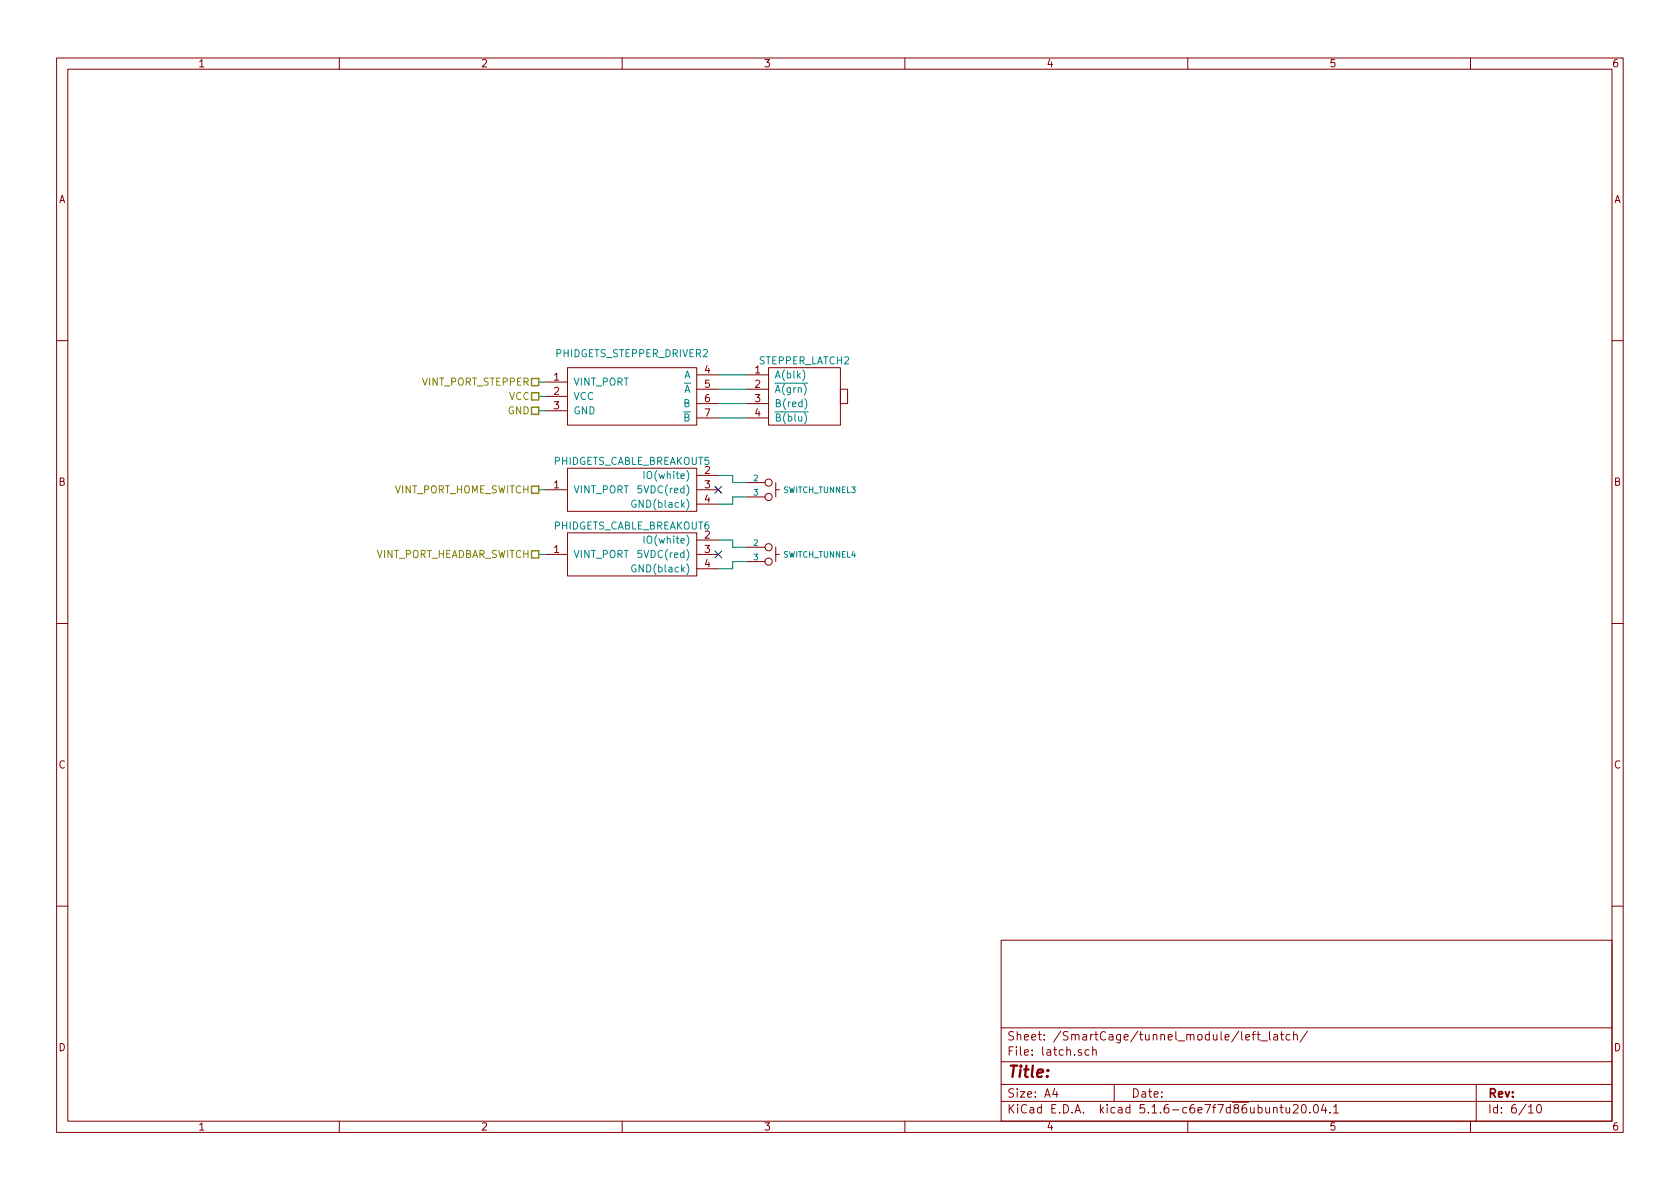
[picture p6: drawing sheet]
<svg xmlns="http://www.w3.org/2000/svg" width="297mm" height="210mm" viewBox="0 0 297 210" stroke-linecap="round" stroke-linejoin="round" font-family="sans-serif">
<g fill="none" stroke="#840000" stroke-width=".18">
<path d="M10 10.3h277v189.9h-277zM12 12.2h273v186.1h-273zM60 10.3v1.9M110 10.3v1.9M160 10.3v1.9M210 10.3v1.9M260 10.3v1.9M10 60.2h2M96.5 67.6h3.8M96.5 70.1h3.8M96.5 72.6h3.8M100.3 65h22.9v10.2h-22.9z"/>
<path d="M123.2 66.3h3.8M123.2 68.8h3.8M123.2 71.4h3.8M123.2 73.9h3.8M132.1 66.3h3.8M132.1 68.8h3.8M132.1 71.4h3.8M132.1 73.9h3.8M135.9 65h12.7v10.2h-12.7zM148.6 68.8h1.3v2.6h-1.3zM285 60.2h2M96.5 86.6h3.8"/>
<path d="M96.5 98h3.8M100.3 82.8h22.9v7.6h-22.9zM100.3 94.2h22.9v7.6h-22.9zM123.2 86.6h3.8M123.2 84.1h3.8M123.2 89.1h3.8M123.2 98h3.8M123.2 95.5h3.8M132.1 85.3h3.2M132.1 87.9h3.2M132.1 96.8h3.2M132.1 99.3h3.2"/>
<path d="M137.2 86.6h.6M137.2 85.3v2.6M137.2 96.8v2.5M137.2 98h.6M10 110.3h2M123.2 100.6h3.8M285 110.3h2M10 160.2h2M177 166.3h108v32h-108zM285 160.2h2M60 198.3v1.9M110 198.3v1.9"/>
<path d="M160 198.3v1.9M177 194.8h108M177 191.8h108M177 187.8h108M177 181.8h108M186.5 192.5l-.4 1h1M186.8 193v1M192.6 185.7l-.5-.1-.3 .3 .2 .6h.6M193.2 185.7l.2-.1 .4 .1v.9M193.2 185.1v1.5M197 191.8v3M210 198.3v1.9"/>
<path d="M220.2 183.4l.8-.1-.1-.3-.5-.1-.2 .2 .1 .7h.6M221.4 182.9h.5M221.9 182.4l-.3 .2v1.3M222.2 182.9h.6M222.5 182.4v1.3l.3 .2M223 184.1h1.1M224.5 182.4v1.3l.2 .2M225.2 196l.2-.2 .3 .1 .1 .9M225.2 183h.6l.1 .9M225.9 183.3l-.5 .1a.29 .29 0 0 0-.2 .2 .29 .29 0 0 0 .2 .3l.5-.1M226.3 195.8h.6M226.4 182.9h.5"/>
<path d="M226.5 195.3v1.3l.4 .2M226.6 182.4v1.3l.3 .2M227.4 195.8l.1 .9 .3 .1 .2-.1M228 195.8v1M228.1 183l-.4-.1-.3 .3 .1 .6 .2 .1 .4-.1M228.7 195.5l.2-.2h.3l.3 .5-.9 1h.9M228.7 183.1l.1-.1a.37 .37 0 0 1 .6 .1v.8M228.7 182.4v1.5M230.2 195.5l.4-.2a.94 .94 0 0 1 0 1.5l-.5-.3v-.6zM231.2 182.3l-1.3 2M231.6 196.7v.1M232.4 195.4l.2-.1a.8 .8 0 0 1 .5 .8 .8 .8 0 0 1-.5 .7 1 1 0 0 1-.2-1.4z"/>
<path d="M234 195.2l-.3 1.1h.9M234.4 195.8v1M235.2 196.7v.1M235.8 195.8l.4-.5v1.5M235.8 196.8h.9M260 198.3v1.9M261 191.8v6.5M270.3 195.8l.4-.5v1.5M270.3 196.8h.8M271.8 195.5l.4-.2a.94 .94 0 0 1 0 1.5 .79 .79 0 0 1-.4-1.3z"/>
<circle cx="135.9" cy="99.3" r=".63"/>
<circle cx="135.9" cy="96.8" r=".63"/>
<circle cx="135.9" cy="87.9" r=".63"/>
<circle cx="135.9" cy="85.3" r=".63"/>
</g>
<path d="M141.9 65.4a1.47 1.47 0 0 1 0 1.9M142 67.8h.8M142.1 72.8h.8M142.2 67.9a1.4 1.4 0 0 1 0 2M142.2 73a1.47 1.47 0 0 1 0 1.9M142.3 70.5a1.47 1.47 0 0 1 0 1.9M112.4 88.5a.59 .59 0 0 0-.7 .6 .59 .59 0 0 0 .7 .6l.1-.5h-.3M112.4 99.9a.59 .59 0 0 0-.7 .6 .59 .59 0 0 0 .7 .6l.1-.5h-.3M113.4 85.9h-.6v.6l.2-.1 .4 .1v.5l-.1 .2-.5-.2M113.4 97.3h-.6v.6l.2-.1 .4 .1v.6l-.1 .1-.5-.1M113.9 83.4v1.2M113.9 94.8v1.3" fill="none" stroke="#008484" stroke-width=".18"/>
<g fill="none" stroke="#008400" stroke-width=".18">
<path d="M95.2 72.6h1.3M95.2 70.1h1.3M95.2 67.6h1.3M127 73.9h5.1M127 71.4h5.1M127 68.8h5.1M127 66.3h5.1M95.2 98h1.3M95.2 86.6h1.3M127 84.1h2.5v1.2h2.6M127 95.5h2.5v1.3h2.6M132.1 87.9h-2.6v1.2h-2.5"/>
<path d="M132.1 99.3h-2.6v1.3h-2.5"/>
</g>
<path d="M94 72h1.2v1.3h-1.2zM94 69.5h1.2v1.2h-1.2zM94 66.9h1.2v1.3h-1.2zM94 86h1.2v1.2h-1.2zM94 97.4h1.2v1.3h-1.2z" fill="none" stroke="#848400" stroke-width=".25"/>
<path d="M126.4 86l1.2 1.2M126.4 97.4l1.2 1.2M127.6 86l-1.2 1.2M127.6 97.4l-1.2 1.2" fill="none" stroke="#000084" stroke-width=".18"/>
<text font-size="2.8" fill="#840000" x="178" y="190.5">Title:</text>
<g font-size="2.1" fill="#840000">
<text x="178" y="184">Sheet: /SmartCage/tunnel_module/left_latch/</text>
<text x="178" y="186.7">File: latch.sch</text>
<text x="178" y="196.9">KiCad E.D.A. kicad 5.1.6-c6e7f7d86ubuntu20.04.1</text>
<text x="178" y="194.1">Size: A4</text>
<text x="200" y="194.1">Date:</text>
<text x="263" y="194.1">Rev:</text>
<text x="263" y="196.9">Id: 6/10</text>
</g>
<g font-size="1.8" fill="#840000">
<text x="35" y="11.9">1</text>
<text x="85" y="11.9">2</text>
<text x="135" y="11.9">3</text>
<text x="185" y="11.9">4</text>
<text x="235" y="11.9">5</text>
<text x="285" y="11.9">6</text>
<text x="10.4" y="35.9">A</text>
<text x="285.4" y="35.9">A</text>
<text x="97.9" y="67.3">1</text>
<text x="97.9" y="69.8">2</text>
<text x="124.6" y="66">4</text>
<text x="124.6" y="68.6">5</text>
<text x="124.6" y="71.1">6</text>
<text x="133.5" y="66">1</text>
<text x="133.5" y="68.6">2</text>
<text x="133.5" y="71.1">3</text>
<text x="97.9" y="72.4">3</text>
<text x="124.6" y="73.7">7</text>
<text x="133.5" y="73.7">4</text>
<text x="124.6" y="83.8">2</text>
<text x="10.4" y="85.9">B</text>
<text x="97.9" y="86.4">1</text>
<text x="124.6" y="86.4">3</text>
<text x="124.6" y="88.9">4</text>
<text x="285.4" y="85.9">B</text>
<text x="124.6" y="95.2">2</text>
<text x="97.9" y="97.8">1</text>
<text x="124.6" y="97.8">3</text>
<text x="124.6" y="100.3">4</text>
<text x="10.4" y="135.9">C</text>
<text x="285.4" y="135.9">C</text>
<text x="10.4" y="185.9">D</text>
<text x="285.4" y="185.9">D</text>
<text x="35" y="199.9">1</text>
<text x="85" y="199.9">2</text>
<text x="135" y="199.9">3</text>
<text x="185" y="199.9">4</text>
<text x="235" y="199.9">5</text>
<text x="285" y="199.9">6</text>
</g>
<g font-size="1.8" fill="#008484">
<text x="98.3" y="63.2">PHIDGETS_STEPPER_DRIVER2</text>
<text x="134.1" y="64.4">STEPPER_LATCH2</text>
<text x="101.3" y="68.2">VINT_PORT</text>
<text x="101.3" y="70.7">VCC</text>
<text x="120.9" y="66.9">A</text>
<text x="120.9" y="69.5">A</text>
<text x="136.9" y="66.9">A(blk)</text>
<text x="136.9" y="69.5">A(grn)</text>
<text x="101.3" y="73.3">GND</text>
<text x="120.9" y="72">B</text>
<text x="120.9" y="74.5">B</text>
<text x="136.9" y="72">B(red)</text>
<text x="136.9" y="74.5">B(blu)</text>
<text x="97.7" y="82.2">PHIDGETS_CABLE_BREAKOUT5</text>
<text x="101.3" y="87.2">VINT_PORT</text>
<text x="112.5" y="89.8">GND(black)</text>
<text x="113.5" y="87.2">5VDC(red)</text>
<text x="114.6" y="84.7">IO(white)</text>
<text x="97.7" y="93.6">PHIDGETS_CABLE_BREAKOUT6</text>
<text x="101.3" y="98.7">VINT_PORT</text>
<text x="112.5" y="101.2">GND(black)</text>
<text x="113.5" y="98.7">5VDC(red)</text>
<text x="114.6" y="96.1">IO(white)</text>
</g>
<g font-size="1.8" fill="#848400">
<text x="74.5" y="68.2">VINT_PORT_STEPPER</text>
<text x="90" y="70.7">VCC</text>
<text x="89.8" y="73.3">GND</text>
<text x="69.5" y="87.2">VINT_PORT_HOME_SWITCH</text>
<text x="66" y="98.7">VINT_PORT_HEADBAR_SWITCH</text>
</g>
<g font-size="1.4" fill="#008484">
<text x="133.3" y="85.1">2</text>
<text x="133.3" y="87.6">3</text>
<text x="138.5" y="87.2">SWITCH_TUNNEL3</text>
<text x="133.3" y="96.5">2</text>
<text x="133.3" y="99.1">3</text>
<text x="138.5" y="98.6">SWITCH_TUNNEL4</text>
</g>
</svg>
